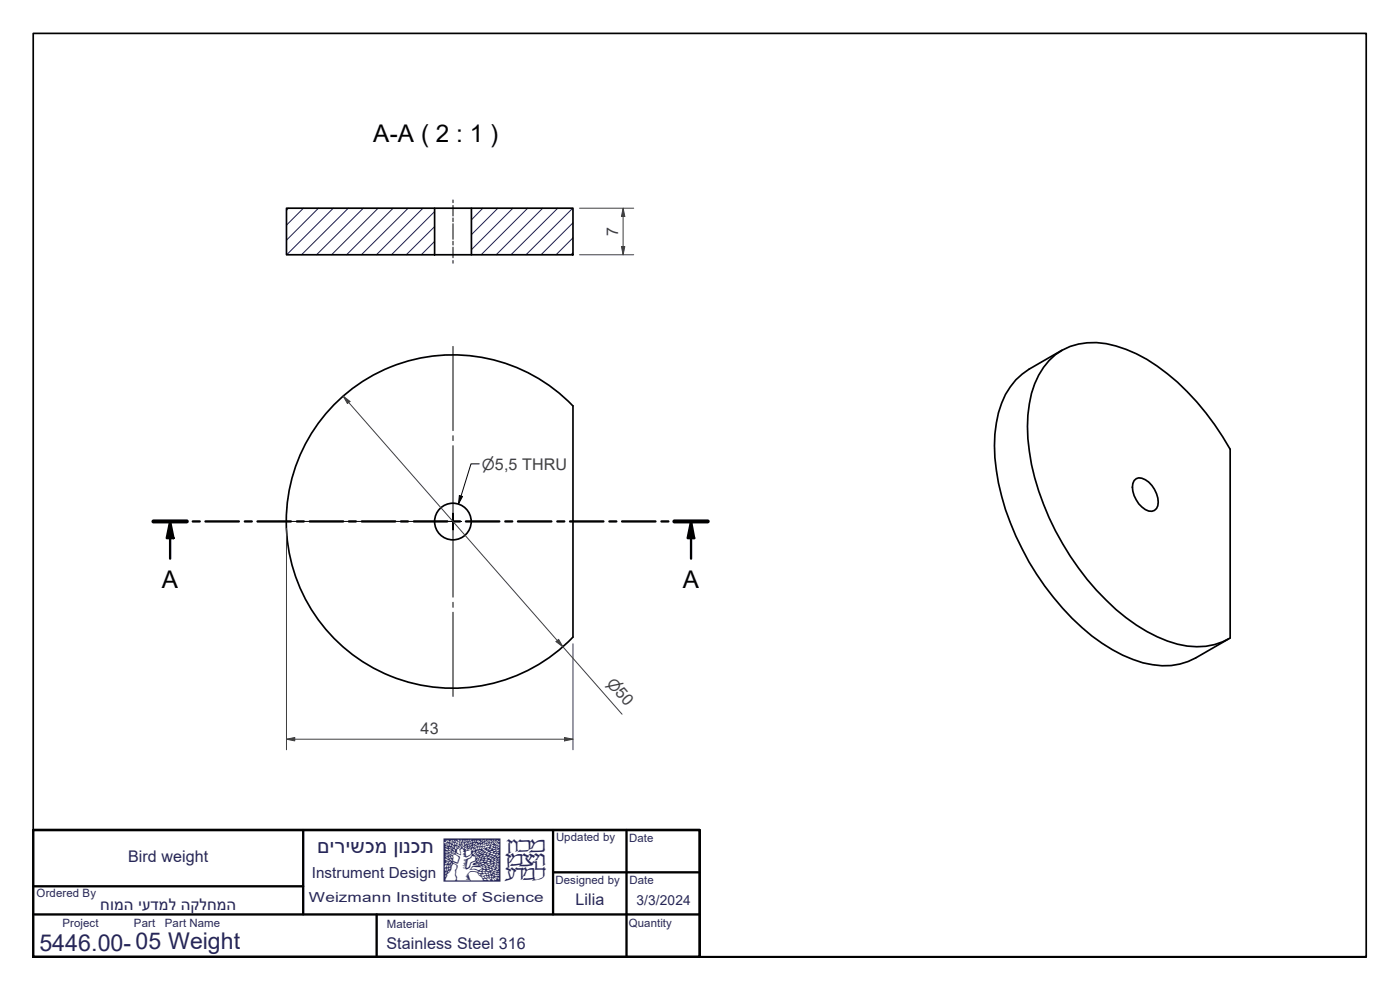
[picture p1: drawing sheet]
<svg xmlns="http://www.w3.org/2000/svg" width="420mm" height="297mm" viewBox="0 0 420 297" stroke-linecap="round" stroke-linejoin="round" font-family="sans-serif">
<!-- layer: Hatch -->
<g fill="none" stroke="#1e1e47" stroke-width=".3">
<path d="M86.6 62.5l-.6 .6M91.1 62.5l-5.1 5M95.6 62.5l-9.6 9.6M100 62.5l-14 13.9M104.5 62.5l-14 13.9M109 62.5l-14 13.9M113.5 62.5l-14 13.9M118 62.5l-14 13.9M122.5 62.5l-14 13.9M126.9 62.5l-13.9 13.9M130.4 72.4l-4 4M130.4 68l-8.5 8.4"/>
<path d="M130.4 63.5l-12.9 12.9M144.9 62.5l-3.4 3.5M149.4 62.5l-7.9 7.9M153.9 62.5l-12.4 12.4M158.4 62.5l-14 13.9M162.9 62.5l-14 13.9M167.4 62.5l-14 13.9M171.9 62.5l-14 13.9M172 75.9l-.7 .5M172 71.4l-5.1 5M172 66.9l-9.6 9.5"/>
</g>
<!-- layer: Visible Edges(WISID) -->
<g fill="none" stroke="#000" stroke-width=".51">
<path d="M86 62.5h44.4v13.9h-44.4zM130.4 62.5h11.1M130.4 76.4h11.1M141.5 62.5h30.5v13.9h-30.5zM314.8 108.2a19.3 19.3 0 0 1 20.1-4.4 53.1 53.1 0 0 1 24.3 16.8 85.8 85.8 0 0 1 10 14.2v56.6a21.1 21.1 0 0 1-18.9 .9 54.3 54.3 0 0 1-21.2-15.2 80.2 80.2 0 0 1-20.6-45.4 36 36 0 0 1 3.2-19.1l1.5-2.4zM318.7 105.1l-9.9 5.7a21.9 21.9 0 0 0-9.8 16.1 58.7 58.7 0 0 0 4.2 29.9 79.7 79.7 0 0 0 27.6 36.2 34.2 34.2 0 0 0 20.7 6.7l2.6-.5 2.5-.7 2.2-1.1 9.9-5.7M171.9 121.8a50 50 0 0 0-71.1-.9 50 50 0 0 0 0 71.2 50 50 0 0 0 71.1-.9M172 121.8v69.4M340.4 144.2a2.32 2.32 0 0 1 3.3-.3 8.1 8.1 0 0 1 3.8 7.9 2.28 2.28 0 0 1-3.8 1.1 8.3 8.3 0 0 1-3.7-7.8z"/>
<circle cx="135.9" cy="156.5" r="5.5"/>
</g>
<!-- layer: Section View Lines(WISID) -->
<g fill="none" stroke="#000" stroke-width=".7">
<path d="M46 156.4h10.1M51.1 156.4l1 5.1h-2.1zM51.1 156.4v11.2M57.8 156.4h2.1M61.7 156.4h10M73.5 156.4h2.1M77.3 156.4h10M89.1 156.4h2.1M93 156.4h10M104.7 156.4h2.1M108.6 156.4h10M120.3 156.4h2.1"/>
<path d="M124.2 156.4h10M136 156.4h2M139.8 156.4h10.1M151.6 156.4h2.1M155.4 156.4h10.1M167.3 156.4h2.1M171.1 156.4h10M182.9 156.4h2.1M186.7 156.4h10M198.5 156.4h2.1M202.4 156.4h10M207.4 156.4l.9 5.1h-1.9z"/>
<path d="M207.4 156.4v11.2"/>
</g>
<path d="M46 156.4h10.1M202.4 156.4h10" fill="none" stroke="#000" stroke-width="1.2"/>
<path d="M51.1 156.4l1 5.1h-2.1zM207.4 156.4l.9 5.1h-1.9z" fill="#000"/>
<!-- layer: Sketch Geometry(WISID) -->
<path d="M10 287.1v-277.1h400v277.1h-400h400" fill="none" stroke="#000" stroke-width=".51"/>
<path d="M10 249h200v38.1M10 249h200v38.1h-200zM91 249v25.4M166 249v25.4M188 249v38.1M10 265.9h81M10 274.4h200M113 274.4v12.7M166 261.7h44" fill="none" stroke="#000" stroke-width=".7"/>
<!-- layer: Center Mark(WISID) -->
<path d="M136 103.9v25.3M136 133.7v22.7v-2.4M136 130.7v1.5M83.4 156.4h25.3M110.2 156.4h1.5M113.2 156.4h22.8h-2.5M136 159v-2.6v22.8M138.4 156.4h-2.4h2.4M136 180.7v1.5M136 183.7v25.3" fill="none" stroke="#000" stroke-width=".3"/>
<!-- layer: Centerline(WISID) -->
<path d="M136 60v.8M136 61.6v3.2M136 65.4v1.1M136 67.1v4.7M136 72.4v1.1M136 74.2v3.1M136 78.2v.8" fill="none" stroke="#000" stroke-width=".3"/>
<!-- layer: Dimensions(WISID) -->
<path d="M167.3 192.2l1.6 1.8" fill="none" stroke="#3f3f3f" stroke-width=".3"/>
<path d="M166.9 192.5l.7-.7 1.3 2.2z" fill="#3f3f3f"/>
<path d="M103 118.9l1.6 1.9M166.9 192.5l.7-.7 1.3 2.2z" fill="none" stroke="#3f3f3f" stroke-width=".3"/>
<path d="M103 118.9l2 1.5-.7 .7z" fill="#3f3f3f"/>
<path d="M103 118.9l2 1.5-.7 .7zM104.6 120.8l62.7 71.4M168.9 194l17.8 20.3M169.4 221.8h2.6" fill="none" stroke="#3f3f3f" stroke-width=".3"/>
<path d="M169.4 221.3l2.6 .5-2.6 .5z" fill="#3f3f3f"/>
<path d="M86 221.8h2.5M169.4 221.3l2.6 .5-2.6 .5z" fill="none" stroke="#3f3f3f" stroke-width=".3"/>
<path d="M86 221.8l2.5-.5v1z" fill="#3f3f3f"/>
<path d="M187 62.5v2.4M86 158.5v66.5M172 193.2v31.8M86 221.8l2.5-.5v1zM88.5 221.8h80.9" fill="none" stroke="#3f3f3f" stroke-width=".3"/>
<!-- layer: Symbols(WISID) -->
<path d="M143.8 139.2h-2.4l-3.8 12M137.9 148.7l.9 .3-1.2 2.2z" fill="none" stroke="#000" stroke-width=".3"/>
<path d="M137.9 148.7l.9 .3-1.2 2.2z" fill="#000"/>
<!-- layer: Dimensions(WISID) -->
<path d="M187 62.5l.5 2.4h-1z" fill="#3f3f3f"/>
<path d="M187 62.5l.5 2.4h-1zM187 74v2.4" fill="none" stroke="#3f3f3f" stroke-width=".3"/>
<path d="M186.5 74h1l-.5 2.4z" fill="#3f3f3f"/>
<path d="M173.9 76.4h16.3M173.9 62.5h16.3M186.5 74h1l-.5 2.4zM187 64.9v9.1" fill="none" stroke="#3f3f3f" stroke-width=".3"/>
<text font-size="13" fill="#262659" x="132.3" y="262.6">zx</text>
<g font-size="7.3">
<text x="112" y="42.7">A-A ( 2 : 1 )</text>
<text x="48.6" y="176.4">A</text>
<text x="204.9" y="176.4">A</text>
</g>
<text font-size="7" fill="#262659" x="11.8" y="285.2">5446.00- 05 Weight</text>
<text font-size="6.2" fill="#262659" x="95.2" y="256">םירישכמ ןונכת</text>
<g font-size="4.8" fill="#3f3f3f">
<text x="185.5" y="70.9" transform="rotate(-90 185.5 70.9)">7</text>
<text x="126.2" y="220.2">43</text>
</g>
<g font-size="4.8" fill="#262659">
<text x="38.4" y="258.6">Bird weight</text>
<text x="30" y="273">חומה יעדמל הקלחמה</text>
<text x="172.7" y="271.6">Lilia</text>
<text x="116" y="284.6">Stainless Steel 316</text>
</g>
<g font-size="4.6" fill="#3f3f3f">
<text x="144.6" y="140.9">⌀5,5 THRU</text>
<text x="181.8" y="205.1" transform="rotate(49 181.8 205.1)">⌀50</text>
</g>
<text font-size="4.6" fill="#262659" x="93.5" y="263.3">Instrument Design</text>
<g font-size="4.1" fill="#262659">
<text x="92.7" y="270.7">Weizmann Institute of Science</text>
<text x="191" y="271.4">3/3/2024</text>
</g>
<g font-size="3.4" fill="#262659">
<text x="166.9" y="252.3">Updated by</text>
<text x="188.8" y="252.7">Date</text>
<text x="11" y="269.2">Ordered By</text>
<text x="166.7" y="265.2">Designed by</text>
<text x="188.9" y="265.2">Date</text>
<text x="18.8" y="278.1">Project</text>
<text x="40.2" y="278.1">Part</text>
<text x="49.5" y="278.1">Part Name</text>
<text x="116.1" y="278.4">Material</text>
<text x="188.7" y="278.1">Quantity</text>
</g>
</svg>
